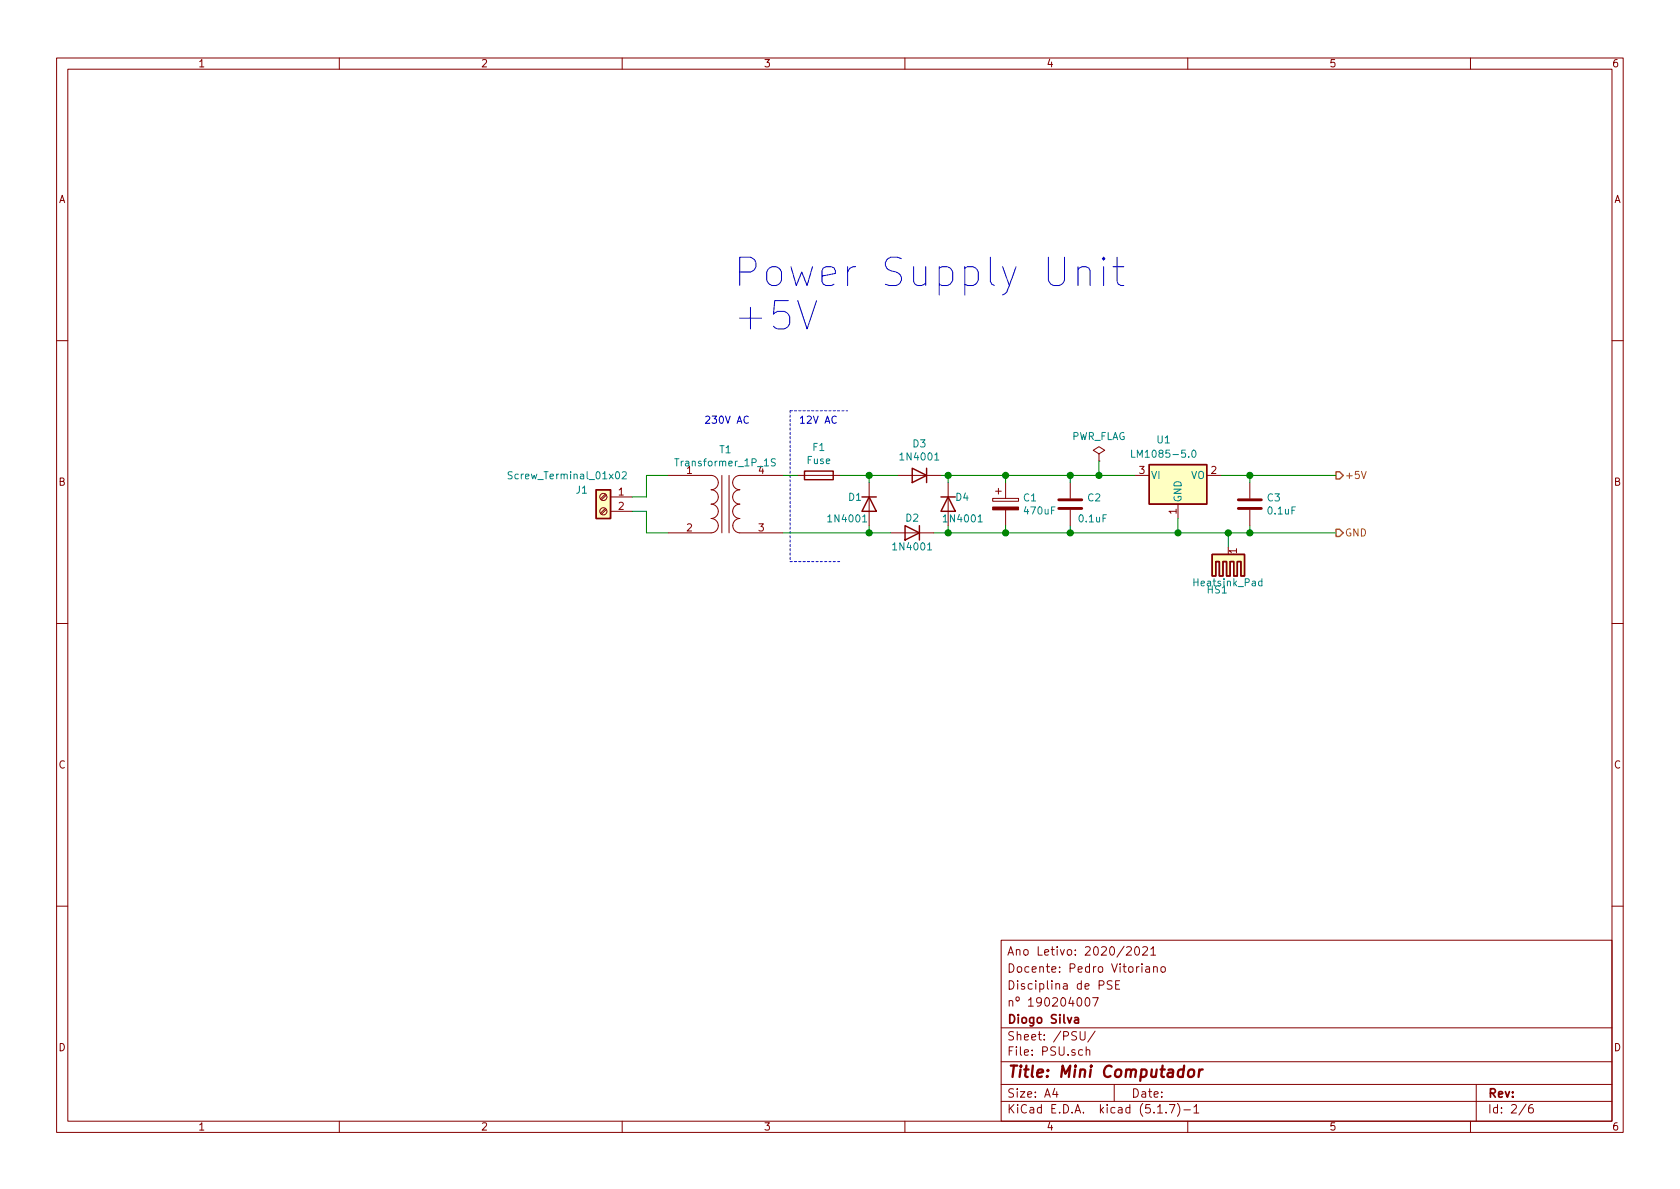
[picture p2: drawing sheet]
<svg xmlns="http://www.w3.org/2000/svg" width="297mm" height="210mm" viewBox="0 0 297 210" stroke-linecap="round" stroke-linejoin="round" font-family="sans-serif">
<g fill="none" stroke="#840000" stroke-width=".18">
<path d="M10 10.3h277v189.9h-277zM12 12.2h273v186.1h-273zM60 10.3v1.9M110 10.3v1.9M160 10.3v1.9M210 10.3v1.9M260 10.3v1.9M10 60.2h2M285 60.2h2M107 89.9l-.8 .8M107 87.4l-.8 .8M107.2 90.1l-.9 .8"/>
<path d="M107.2 87.5l-.9 .9M107.9 87.9h3.9M107.9 90.4h3.9M118.1 84.1h7.6a1.27 1.27 0 0 1 1.3 1.2 1.27 1.27 0 0 1-1.3 1.3 1.27 1.27 0 0 1 1.3 1.3 1.27 1.27 0 0 1-1.3 1.2 1.27 1.27 0 0 1 1.3 1.3 1.27 1.27 0 0 1-1.3 1.3 1.27 1.27 0 0 1 1.3 1.3 1.27 1.27 0 0 1-1.3 1.2h-7.6M127.6 84.1v10.1M128.9 84.1v10.1M138.4 84.1h-7.6a1.27 1.27 0 0 0-1.3 1.2 1.27 1.27 0 0 0 1.3 1.3 1.27 1.27 0 0 0-1.3 1.3 1.27 1.27 0 0 0 1.3 1.2 1.27 1.27 0 0 0-1.3 1.3 1.27 1.27 0 0 0 1.3 1.3 1.27 1.27 0 0 0-1.2 1.3 1.27 1.27 0 0 0 1.2 1.2h7.6M141 84.1h7.6M153.7 85.3v7.7M157.5 94.2h7.6M158.7 84.1h7.7M167.6 85.3v7.7"/>
<path d="M175.5 88.1h4.6v.5h-4.6zM176 86.9h1M176.5 86.4v1M177.8 85.3v2.8M177.8 90.2v2.8M189.2 85.3v2.8M189.2 90.2v2.8M194.3 80.3l1-.7-1-.6-1 .6 1 .7v1.2M194.3 81.5h.1M200.7 84.1h2.5M208.3 89.1v2.6M213.4 84.1h2.5"/>
<path d="M221 85.3v2.8M221 90.2v2.8M10 110.3h2M285 110.3h2M10 160.2h2M177 166.3h108v32h-108zM192 176.6l.3-.2a.94 .94 0 0 1 0 1.5 .82 .82 0 0 1-.3-1.3zM193.2 176.4h1l-.7 1.5M194.3 174.2l.7-.1 .2-.2-.1-.3-.2-.2h-.6v1.5M196.6 173.5l-.5-.1-.3 .3v.3l.7 .4v.4a.62 .62 0 0 1-.7 0M197.3 174.1h.5M198 173.4h-.7v1.5h.7"/>
<path d="M199.2 167.6l.2-.2h.4l.3 .4-1 1.1h1M200.8 167.6l.2-.2a.81 .81 0 0 1 .6 .6 .81 .81 0 0 1-.3 .8l-.2 .1a.79 .79 0 0 1-.3-1.3zM201.9 170.4v.2M202.1 167.6l.2-.2h.3l.3 .4-.9 1.1h.9M202.6 171h.6l.1 .9M203.3 171.3l-.5 .1-.3 .2 .3 .3h.5M203.5 167.8l.4-.4v1.5M203.5 168.9h.8M204 171.1v-.1a.37 .37 0 0 1 .6 .1v.8M204 170.9v1M205.3 171.1l.2-.2 .5 .2v.7l-.2 .1-.5-.1zM285 160.2h2"/>
<path d="M60 198.3v1.9M110 198.3v1.9M160 198.3v1.9M177 194.8h108M177 191.8h108M177 187.8h108M177 181.8h108M186.5 192.5l-.4 1h1M186.8 193v1M191 182.4v1.2l.3 .3h.3l.2-.3v-1.2M191.4 185.7l-.4-.1-.3 .3 .1 .6h.6M192 185.7l.3-.1 .3 .1 .1 .9"/>
<path d="M192 185.1v1.5M193.6 182.3l-1.3 2M197 191.8v3M204.7 196.8h.8M206.2 196.7v.1M206.8 195.3h.9l-.6 1.5M208.2 195.1a1.71 1.71 0 0 1 0 2.3M209.3 196.3h1.2M210 198.3v1.9M211.1 195.8l.4-.5v1.5M211.1 196.8h.9M260 198.3v1.9"/>
<path d="M261 191.8v6.5M269.8 195.2l-1.2 2M271 195.3a.62 .62 0 0 0-.7 .7v.7l.3 .1 .4-.1 .1-.5-.1-.2-.4-.1-.3 .3"/>
<circle cx="106.7" cy="90.4" r=".63"/>
<circle cx="106.7" cy="87.9" r=".63"/>
</g>
<path d="M210.2 189.3a.51 .51 0 0 1 .6-.2 .51 .51 0 0 1 .4 .4l-.1 .6a.56 .56 0 0 1-.5 .4 .56 .56 0 0 1-.6-.4zM212.1 189.1l-.2 1.3M212.6 189.1a.55 .55 0 0 0-.6 .4" fill="none" stroke="#840000" stroke-width=".41"/>
<path d="M190 180h.6l.1 .9M190.7 180.3l-.5 .1a.29 .29 0 0 0-.2 .2 .29 .29 0 0 0 .2 .3l.5-.1" fill="none" stroke="#840000" stroke-width=".3"/>
<g fill="#ffffc2" stroke="#ffffc2" stroke-width=".18">
<path d="M203.2 82.2h10.2v6.9h-10.2z"/>
<path d="M105.4 86.6h2.5v5.1h-2.5z"/>
<path d="M218.1 98h1.9v3.8h-.6v-2.5h-.6v2.5h-.7v-2.5h-.6z"/>
<path d="M214.3 98h3.8l-.6 1.3v2.5h-.6v-2.5h-.7v2.5h-.6v-2.5h-.6v2.5h-.7z"/>
</g>
<path d="M105.4 86.6h2.5v5.1h-2.5zM142.2 83.3h5.1v1.5h-5.1zM152.4 87.9h2.5M153.7 87.9l1.2 2.5h-2.5zM160 93l2.6 1.2-2.6 1.3zM161.3 82.8l2.5 1.3-2.5 1.2zM162.6 93v2.5M163.8 82.8v2.5M166.4 87.9h2.5M167.6 87.9l1.3 2.5h-2.5zM203.2 82.2h10.2v6.9h-10.2zM214.3 98h5.7v3.8h-.6v-2.5h-.6v2.5h-.7v-2.5h-.6v2.5h-.6v-2.5h-.7v2.5h-.6v-2.5h-.6v2.5h-.7z" fill="none" stroke="#840000" stroke-width=".25"/>
<path d="M200.1 79.6v1.3h.6M210.8 79.7l.2-.1a.67 .67 0 0 1 .5 .6 .67 .67 0 0 1-.5 .7l-.2-.3-.1-.2zM90.6 83.5l-.5-.1-.2 .1v.5l.6 .2 .1 .2-.3 .3-.5-.1M110 83.5l.5-.1 .2 .4v.2l-.7 .7h.7M119.3 81.1h.7M137.1 81.2l-.5-.1-.2 .1 .1 .5 .5 .2 .1 .3-.2 .2-.5-.1M152.5 92.3h.7M164 97.3h.7M165.3 81.4h.7M172.9 92.3h.8M223.1 102.8h-.3l-.3 .2 .1 .6h.5M223.1 102.3v1.3" fill="none" stroke="#008484" stroke-width=".18"/>
<path d="M187.2 89.9h4.1M187.2 88.4h4.1M218.9 89.9h4.1M218.9 88.4h4.1" fill="none" stroke="#840000" stroke-width=".51"/>
<path d="M175.5 89.7h4.6v.5h-4.6z" fill="#840000" stroke="#840000" stroke-width=".18"/>
<path d="M139.7 72.6h10.2M139.7 72.6v26.7M139.7 99.3h8.9" fill="none" stroke="#0000c2" stroke-width=".18" stroke-dasharray=".4 .4"/>
<g fill="none" stroke="#008400" stroke-width=".18">
<path d="M111.8 90.4h2.5v3.8h3.8M118.1 84.1h-3.8v3.8h-2.5M138.4 84.1h2.6M138.4 94.2h19.1M148.6 84.1h10.1M153.7 84.1v1.2M153.7 93v1.2M165.1 94.2h71.1M166.4 84.1h34.3M167.6 84.1v1.2M167.6 93v1.2M177.8 84.1v1.2"/>
<path d="M177.8 93v1.2M189.2 84.1v1.2M189.2 93v1.2M194.3 81.5v2.6M208.3 91.7v2.5M215.9 84.1h20.3M217.2 94.2v2.6M221 84.1v1.2M221 93v1.2"/>
</g>
<path d="M236.2 93.6h.7l.6 .6-.6 .7h-.7zM236.2 83.4h.7l.6 .7-.6 .6h-.7z" fill="none" stroke="#848400" stroke-width=".25"/>
<path d="M240.7 83.4l.4 1.2 .5-1.2" fill="none" stroke="#848400" stroke-width=".18"/>
<g fill="none" stroke="#0000c2" stroke-width=".18">
<path d="M190.6 47.6a1.36 1.36 0 0 1 1.9-.2l.2 .5v2.6M190.6 47.2v3.3M195.1 45.5l-.2 .2 .2 .3 .3-.3-.3-.2v.5M195.1 47.2v3.3M196.8 47.2h1.9M197.5 45.5v4.3l.2 .5 .5 .2h.5M132.3 73.7a.51 .51 0 0 0-.6 0 .51 .51 0 0 0-.2 .6 .46 .46 0 0 0 .3 .5 .46 .46 0 0 0 .5-.1M141.5 73.9l.4-.3v1.2M141.5 74.8h.7M142.7 73.7l.5-.1 .3 .3-.8 .9h.8M143.8 73.6l.4 1.2 .5-1.2M145.9 74.8l.4-1.2 .4 1.2"/>
<path d="M146 74.5h.6M147.9 73.7a.51 .51 0 0 0-.7 0 .51 .51 0 0 0-.1 .6 .46 .46 0 0 0 .2 .5 .46 .46 0 0 0 .6-.1"/>
</g>
<g fill="#008400" stroke="#008400" stroke-width=".25">
<circle cx="221" cy="94.2" r=".51"/>
<circle cx="217.2" cy="94.2" r=".51"/>
<circle cx="194.3" cy="84.1" r=".51"/>
<circle cx="189.2" cy="84.1" r=".51"/>
<circle cx="189.2" cy="94.2" r=".51"/>
<circle cx="221" cy="84.1" r=".51"/>
<circle cx="177.8" cy="94.2" r=".51"/>
<circle cx="167.6" cy="94.2" r=".51"/>
<circle cx="177.8" cy="84.1" r=".51"/>
<circle cx="208.3" cy="94.2" r=".51"/>
<circle cx="167.6" cy="84.1" r=".51"/>
<circle cx="153.7" cy="84.1" r=".51"/>
<circle cx="153.7" cy="94.2" r=".51"/>
</g>
<g font-size="7" fill="#0000c2">
<text x="129.5" y="50.7">Power Supply Unit</text>
<text x="129.5" y="58.4">+5V</text>
</g>
<text font-size="2.8" fill="#840000" x="178" y="190.5">Title: Mini Computador</text>
<g font-size="2.1" fill="#840000">
<text x="178" y="172">Docente: Pedro Vitoriano</text>
<text x="178" y="169">Ano Letivo: 2020/2021</text>
<text x="178" y="178">nº 190204007</text>
<text x="178" y="175">Disciplina de PSE</text>
<text x="178" y="184">Sheet: /PSU/</text>
<text x="178" y="181">Diogo Silva</text>
<text x="178" y="186.7">File: PSU.sch</text>
<text x="178" y="196.9">KiCad E.D.A. kicad (5.1.7)-1</text>
<text x="178" y="194.1">Size: A4</text>
<text x="200" y="194.1">Date:</text>
<text x="263" y="194.1">Rev:</text>
<text x="263" y="196.9">Id: 2/6</text>
</g>
<g font-size="1.8" fill="#840000">
<text x="35" y="11.9">1</text>
<text x="85" y="11.9">2</text>
<text x="135" y="11.9">3</text>
<text x="185" y="11.9">4</text>
<text x="235" y="11.9">5</text>
<text x="285" y="11.9">6</text>
<text x="10.4" y="35.9">A</text>
<text x="285.4" y="35.9">A</text>
<text x="121.4" y="83.8">1</text>
<text x="201.4" y="83.8">3</text>
<text x="214.1" y="83.8">2</text>
<text x="10.4" y="85.9">B</text>
<text x="109.4" y="87.6">1</text>
<text x="285.4" y="85.9">B</text>
<text x="109.4" y="90.2">2</text>
<text x="121.4" y="94">2</text>
<text x="134.1" y="94">3</text>
<text x="208" y="90.9" transform="rotate(-90 208 90.9)">1</text>
<text x="218.7" y="97.9" transform="rotate(-90 218.7 97.9)">1</text>
<text x="10.4" y="135.9">C</text>
<text x="285.4" y="135.9">C</text>
<text x="10.4" y="185.9">D</text>
<text x="285.4" y="185.9">D</text>
<text x="35" y="199.9">1</text>
<text x="85" y="199.9">2</text>
<text x="135" y="199.9">3</text>
<text x="185" y="199.9">4</text>
<text x="235" y="199.9">5</text>
<text x="285" y="199.9">6</text>
</g>
<text font-size="1.8" fill="#0000c2" x="124.5" y="74.9">230V AC</text>
<g font-size="1.8" fill="#008484">
<text x="189.4" y="77.8">PWR_FLAG</text>
<text x="119.9" y="82.5">Transformer_1P_1S</text>
<text x="127.3" y="80.2">T1</text>
<text x="134.1" y="83.8">4</text>
<text x="142.7" y="82.1">Fuse</text>
<text x="143.8" y="79.8">F1</text>
<text x="159.5" y="81.4">1N4001</text>
<text x="161.4" y="79.1">D3</text>
<text x="201" y="80.9">LM1085-5.0</text>
<text x="204.6" y="78.4">U1</text>
<text x="90.6" y="84.8">Screw_Terminal_01x02</text>
<text x="101.9" y="87.3">J1</text>
<text x="150.1" y="88.6">D1</text>
<text x="169" y="88.6">D4</text>
<text x="181" y="88.7">C1</text>
<text x="192.4" y="88.7">C2</text>
<text x="203.5" y="84.7">VI</text>
<text x="208.9" y="88.9" transform="rotate(-90 208.9 88.9)">GND</text>
<text x="210.5" y="84.7">VO</text>
<text x="224.1" y="88.7">C3</text>
<text x="146.7" y="92.4">1N4001</text>
<text x="160.2" y="92.2">D2</text>
<text x="167.1" y="92.4">1N4001</text>
<text x="181.3" y="91">470uF</text>
<text x="190.9" y="92.4">0.1uF</text>
<text x="224.3" y="91">0.1uF</text>
<text x="158.2" y="97.3">1N4001</text>
<text x="211.3" y="103.7">Heatsink_Pad</text>
<text x="213.5" y="104.9">HS1</text>
</g>
<g font-size="1.8" fill="#848400">
<text x="237.7" y="84.7">+5V</text>
<text x="237.7" y="94.9">GND</text>
</g>
</svg>
